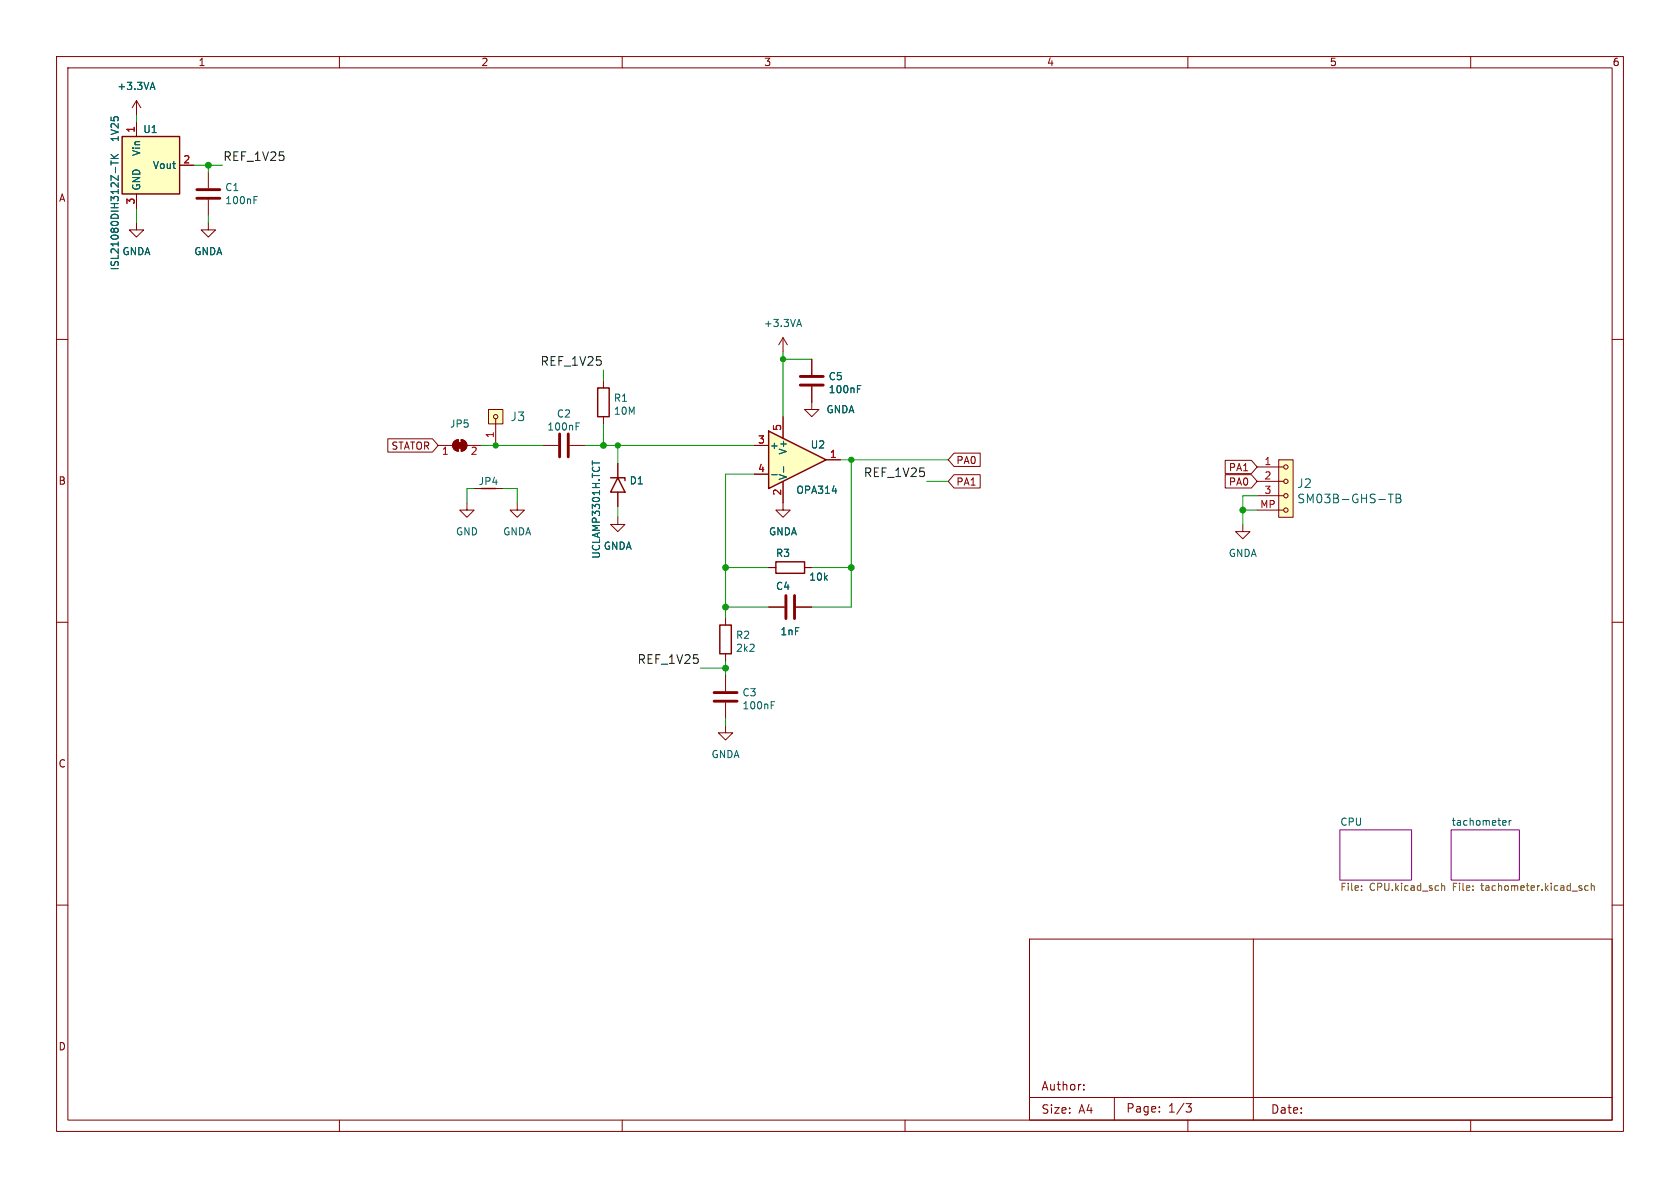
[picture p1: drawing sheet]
<svg xmlns="http://www.w3.org/2000/svg" width="297mm" height="210mm" viewBox="0 0 297 210" stroke-linecap="round" stroke-linejoin="round" font-family="sans-serif">
<g fill="none" stroke="#840000" stroke-width=".18">
<path d="M10 10h277v190h-277zM12 12h273v186h-273zM24.1 17.8v2.5M24.1 17.8l-.7 1.3M24.1 17.8l.8 1.3M60 10v2M110 10v2M160 10v2M210 10v2M260 10v2M24.1 39.4v1.2h1.3l-1.3 1.3-1.2-1.3h1.2M24.1 21.6v2.5"/>
<path d="M24.1 34.3v2.5M31.7 29.2h2.6M36.8 39.4v1.2h1.3l-1.3 1.3-1.2-1.3h1.2M36.8 30.5v2.8M36.8 35.3v2.8M10 60h2M285 60h2M77.5 78.7h2.5M80.3 78l.7-.3v2.1a1.02 1.02 0 0 1-.9-.7 1.02 1.02 0 0 1 .2-1.1zM81.5 77.7a1.02 1.02 0 0 1 1 1 1.02 1.02 0 0 1-1 1.1zM82.5 78.7h2.6M86.4 72.4h2.5v2.5h-2.5z"/>
<path d="M87.6 74v4.7M95.9 78.7h2.8M100.7 78.7h2.8M82.5 88.9v1.3h1.3l-1.3 1.2-1.2-1.2h1.2M83.8 86.4h5.1M91.4 88.9v1.3h1.3l-1.3 1.2-1.2-1.2h1.2M138.4 88.9v1.3h1.3l-1.3 1.2-1.2-1.2h1.2M10 110h2M128.3 109.2v1.3M128.3 115.6v1.2M128.3 119.4v2.8M285 110h2"/>
<path d="M128.3 124.2v2.8M10 160h2M285 160h2M182 166h103v32h-103zM221.6 166v32M60 198v2M110 198v2M160 198v2M182 194h103M191.6 192.6v.1M191.6 191.8v.1M197 194v4"/>
<path d="M205 196.5v.1M205 195.7v.1M209.7 195.1h.9l-.5 .6 .4 .1 .1 .5-.3 .3h-.4M210 198v2M260 198v2"/>
<circle cx="87.6" cy="73.7" r=".38"/>
</g>
<g fill="#fff" stroke="#fff" stroke-width=".18">
<path d="M256.5 146.7h12.1v8.9h-12.1z"/>
<path d="M236.9 146.7h12.7v8.9h-12.7z"/>
</g>
<path d="M236.9 146.7h12.7v8.9h-12.7zM256.5 146.7h12.1v8.9h-12.1z" fill="none" stroke="#840084" stroke-width=".18"/>
<g fill="none" stroke="#006464" stroke-width=".18">
<path d="M26.7 15.5h.6M27 14.5l.4 1.3M19.6 28.4v.8M19.6 28.8h1.3M19.6 28h1.3M19.6 27.3l.8 .7M20.4 29.6v1M20.9 27.3l-.7 .5M44.9 34.7h.6M101.8 74.8h.6M136.3 124h.6M265.8 145l.4 .1 .1 .2-.6 .2"/>
<path d="M266.2 145.8l-.4 .1M266.8 145v.9M267.2 145l-.4 .3"/>
</g>
<path d="M240.7 157.3v.1M240.7 156.6v.1M254.9 156.7l.1-.1h.3l.1 .8M254.9 156.1v1.3M260.4 157.3v.1M260.4 156.6v.1M279.3 157h.3l.1 .2-.2 .2h-.2M279.3 156.6h.3M280.8 156.6h-.4l-.2 .2 .1 .5h.5M281.3 156.7l.2-.1h.3l.1 .8M281.3 156.1v1.3" fill="none" stroke="#725600" stroke-width=".18"/>
<g fill="#ffffc2" stroke="#ffffc2" stroke-width=".18">
<path d="M21.6 24.1h10.1v10.2h-10.1z"/>
<path d="M86.4 72.4h2.5v2.5h-2.5z"/>
</g>
<path d="M21.6 24.1h10.1v10.2h-10.1zM127.3 110.5h2v5.1h-2z" fill="none" stroke="#840000" stroke-width=".25"/>
<g fill="#840000" stroke="#840000" stroke-width=".18">
<path d="M80.8 78.2h1v1h-1z"/>
<path d="M80.3 78l.7-.3v2.1a1.02 1.02 0 0 1-.9-.7 1.02 1.02 0 0 1 .2-1.1z"/>
<path d="M81.5 77.7a1.02 1.02 0 0 1 1 1 1.02 1.02 0 0 1-1 1.1z"/>
</g>
<path d="M34.8 35.1h4.1M34.8 33.5h4.1M98.9 76.7v4.1M100.5 76.7v4.1M126.2 122.4h4.1M126.2 124h4.1" fill="none" stroke="#840000" stroke-width=".51"/>
<path d="M135.9 76.2l10.1 5.1-10.1 5.1z" fill="#ffffc2"/>
<path d="M105.7 68.6h2v5.1h-2zM135.9 76.2l10.1 5.1-10.1 5.1zM107.9 84.5h2.6v.5M109.2 84.5l1.3 2.5h-2.6zM137.2 99.3h5v2h-5z" fill="none" stroke="#840000" stroke-width=".25"/>
<g fill="none" stroke="#840000" stroke-width=".18">
<path d="M24.1 21.6v2.5M24.1 34.3v2.5M31.7 29.2h2.6M138.4 59.7v2.5M138.4 59.7l-.7 1.3M138.4 59.7l.8 1.3M68.6 77.6h7.9l1 1.1-1 1.2h-7.9zM106.7 67.3v1.3M106.7 73.7v1.2M133.3 78.7h2.6M138.4 73.7v3.8M143.5 68.3v4.1h1.3l-1.3 1.3-1.3-1.3h1.3"/>
<path d="M143.5 63.5v2.8M109.2 91.4v1.3h1.3l-1.3 1.3-1.3-1.3h1.3M109.2 81.9v2.6M109.2 87v2.5M133.3 83.8h2.6M138.4 85.1v3.8M146 81.3h2.6M168.7 83.9h4.6v2.4h-4.6l-1.1-1.2zM168.7 80.1h4.6v2.4h-4.6l-1.1-1.2zM216.6 83.9h4.6l1 1.2-1 1.2h-4.6zM216.6 81.4h4.6l1 1.2-1 1.1h-4.6zM219.7 92.7v1.3h1.3l-1.3 1.3-1.3-1.3h1.3"/>
<path d="M222.2 90.2h4.7M222.2 87.6h4.7M222.2 85.1h4.7M222.2 82.6h4.7M226.1 81.3h2.5v10.1h-2.5zM135.9 107.3h2.8M135.9 100.3h1.3M140.7 107.3h2.8M142.2 100.3h1.3M128.3 128.3v1.2h1.2l-1.2 1.3-1.3-1.3h1.3"/>
<circle cx="227.3" cy="82.6" r=".38"/>
<circle cx="227.3" cy="90.2" r=".38"/>
<circle cx="227.3" cy="85.1" r=".38"/>
<circle cx="227.3" cy="87.6" r=".38"/>
</g>
<g fill="none" stroke="#006464" stroke-width=".18">
<path d="M26.7 15.5h.6M27 14.5l.4 1.3M19.6 28.4v.8M19.6 28.8h1.3M19.6 28h1.3M19.6 27.3l.8 .7M20.4 29.6v1M20.9 27.3l-.7 .5M141 57.4h.6M141.3 56.5l.4 1.2M151.6 68.2h.6M104.7 81.5v.7"/>
<path d="M136.4 83.9h1M138.5 82.5v1M245.4 87.4h.9M245.9 87.4v1.5M246.8 87.4h.5l.2 .1 .1 .3-.3 .3a.41 .41 0 0 1 .4 .3 .41 .41 0 0 1-.3 .5h-.6zM246.8 88.1h.5"/>
</g>
<path d="M141.5 66.5h4M141.5 68.1h4M138.9 105.3v4M140.5 105.3v4" fill="none" stroke="#840000" stroke-width=".51"/>
<path d="M226.1 81.3h2.5v10.1h-2.5z" fill="#ffffc2" stroke="#ffffc2" stroke-width=".18"/>
<g fill="none" stroke="#009600" stroke-width=".18">
<path d="M24.1 20.3v1.3M24.1 36.8v2.6M34.3 29.2h5.1M36.8 29.2v1.3M36.8 38.1v1.3M85.1 78.7h10.8M103.5 78.7h29.8M106.7 65.4v1.9M106.7 74.9v3.8M109.2 78.7v3.2M138.4 62.2v11.5M138.4 63.5h5.1"/>
<path d="M83.8 86.4h-1.3v2.5M88.9 86.4h2.5v2.5M109.2 89.5v1.9M133.3 83.8h-5v25.4M148.6 81.3h19M150.5 81.3v26h-7M163.8 85.1h3.8M219.7 90.2h2.5M222.2 87.6h-2.5v5.1M123.8 118.1h4.5M128.3 100.3h7.6M128.3 116.8v2.6"/>
<path d="M128.3 107.3h7.6M143.5 100.3h7M128.3 127v1.3"/>
</g>
<g fill="#009600" stroke="#009600" stroke-width=".18">
<circle cx="150.5" cy="100.3" r=".51"/>
<circle cx="150.5" cy="81.3" r=".46"/>
<circle cx="138.4" cy="63.5" r=".46"/>
<circle cx="219.7" cy="90.2" r=".51"/>
<circle cx="106.7" cy="78.7" r=".51"/>
<circle cx="109.2" cy="78.7" r=".46"/>
<circle cx="87.6" cy="78.7" r=".46"/>
<circle cx="36.8" cy="29.2" r=".51"/>
<circle cx="128.3" cy="107.3" r=".51"/>
<circle cx="128.3" cy="118.1" r=".51"/>
<circle cx="128.3" cy="100.3" r=".51"/>
</g>
<g font-size="2.1" fill="#0f0f0f">
<text x="39.4" y="28.6">REF_1V25</text>
<text x="95.6" y="64.8">REF_1V25</text>
<text x="152.7" y="84.4">REF_1V25</text>
<text x="112.7" y="117.5">REF_1V25</text>
</g>
<g font-size="2.1" fill="#006464">
<text x="90.2" y="74.6">J3</text>
<text x="229.3" y="86.4">J2</text>
<text x="229.3" y="89.1">SM03B-GHS-TB</text>
</g>
<g font-size="2.1" fill="#840000">
<text x="184" y="192.9">Author:</text>
<text x="184" y="197">Size:</text>
<text x="190.6" y="197">A4</text>
<text x="199" y="196.8">Page:</text>
<text x="206.4" y="196.8">1/3</text>
<text x="224.6" y="197">Date:</text>
</g>
<g font-size="1.8" fill="#840000">
<text x="35" y="11.8">1</text>
<text x="85" y="11.8">2</text>
<text x="135" y="11.8">3</text>
<text x="185" y="11.8">4</text>
<text x="235" y="11.8">5</text>
<text x="285" y="11.8">6</text>
<text x="10.4" y="35.8">A</text>
<text x="69.2" y="79.7">STATOR</text>
<text x="169" y="82.2">PA0</text>
<text x="217.2" y="83.5">PA1</text>
<text x="10.3" y="85.8">B</text>
<text x="169" y="86">PA1</text>
<text x="217.2" y="86">PA0</text>
<text x="10.3" y="135.8">C</text>
<text x="10.3" y="185.8">D</text>
</g>
<g font-size="1.8" fill="#006464">
<text x="20.7" y="16.1">+3.3VA</text>
<text x="25.3" y="23.7">U1</text>
<text x="21.1" y="24.9" transform="rotate(-90 21.1 24.9)">1V25</text>
<text x="25" y="27.6" transform="rotate(-90 25 27.6)">Vin</text>
<text x="25" y="33.8" transform="rotate(-90 25 33.8)">GND</text>
<text x="27" y="30">Vout</text>
<text x="39.8" y="33.9">C1</text>
<text x="39.8" y="36.3">100nF</text>
<text x="21.1" y="47.9" transform="rotate(-90 21.1 47.9)">ISL21080DIH312Z-TK</text>
<text x="21.6" y="45.3">GNDA</text>
<text x="34.3" y="45.3">GNDA</text>
<text x="135" y="58">+3.3VA</text>
<text x="108.5" y="71.2">R1</text>
<text x="146.4" y="67.4">C5</text>
<text x="146.4" y="69.7">100nF</text>
<text x="79.5" y="75.8">JP5</text>
<text x="96.7" y="76.3">100nF</text>
<text x="98.4" y="74">C2</text>
<text x="108.5" y="73.5">10M</text>
<text x="146" y="73.2">GNDA</text>
<text x="136" y="79.6">+</text>
<text x="139.3" y="80.4" transform="rotate(-90 139.3 80.4)">V+</text>
<text x="143.3" y="79.4">U2</text>
<text x="84.6" y="85.9">JP4</text>
<text x="111.3" y="85.8">D1</text>
<text x="139.3" y="85" transform="rotate(-90 139.3 85)">V-</text>
<text x="140.7" y="87.5">OPA314</text>
<text x="80.6" y="94.8">GND</text>
<text x="88.9" y="94.8">GNDA</text>
<text x="135.9" y="94.8">GNDA</text>
<text x="106.2" y="98.8" transform="rotate(-90 106.2 98.8)">UCLAMP3301H.TCT</text>
<text x="106.7" y="97.3">GNDA</text>
<text x="137.1" y="98.6">R3</text>
<text x="217.2" y="98.6">GNDA</text>
<text x="137.1" y="104.5">C4</text>
<text x="143" y="102.8">10k</text>
<text x="130.1" y="113.1">R2</text>
<text x="137.9" y="112.5">1nF</text>
<text x="130.1" y="115.4">2k2</text>
<text x="131.2" y="123.3">C3</text>
<text x="131.2" y="125.6">100nF</text>
<text x="125.7" y="134.2">GNDA</text>
<text x="236.9" y="146">CPU</text>
<text x="256.5" y="146">tachometer</text>
</g>
<g font-size="1.8" fill="#a90000">
<text x="23.9" y="23.5" transform="rotate(-90 23.9 23.5)">1</text>
<text x="32.4" y="29">2</text>
<text x="23.9" y="36.2" transform="rotate(-90 23.9 36.2)">3</text>
<text x="87.4" y="77.5" transform="rotate(-90 87.4 77.5)">1</text>
<text x="138.2" y="76.2" transform="rotate(-90 138.2 76.2)">5</text>
<text x="78.1" y="80.6">1</text>
<text x="83.2" y="80.6">2</text>
<text x="134" y="78.5">3</text>
<text x="134" y="83.6">4</text>
<text x="146.7" y="81">1</text>
<text x="223.5" y="82.3">1</text>
<text x="138.2" y="87.7" transform="rotate(-90 138.2 87.7)">2</text>
<text x="222.7" y="89.9">MP</text>
<text x="223.5" y="84.8">2</text>
<text x="223.5" y="87.4">3</text>
</g>
<g font-size="1.8" fill="#725600">
<text x="236.9" y="157.7">File:</text>
<text x="242" y="157.7">CPU.kicad_sch</text>
<text x="256.5" y="157.7">File:</text>
<text x="261.7" y="157.7">tachometer.kicad_sch</text>
</g>
</svg>
